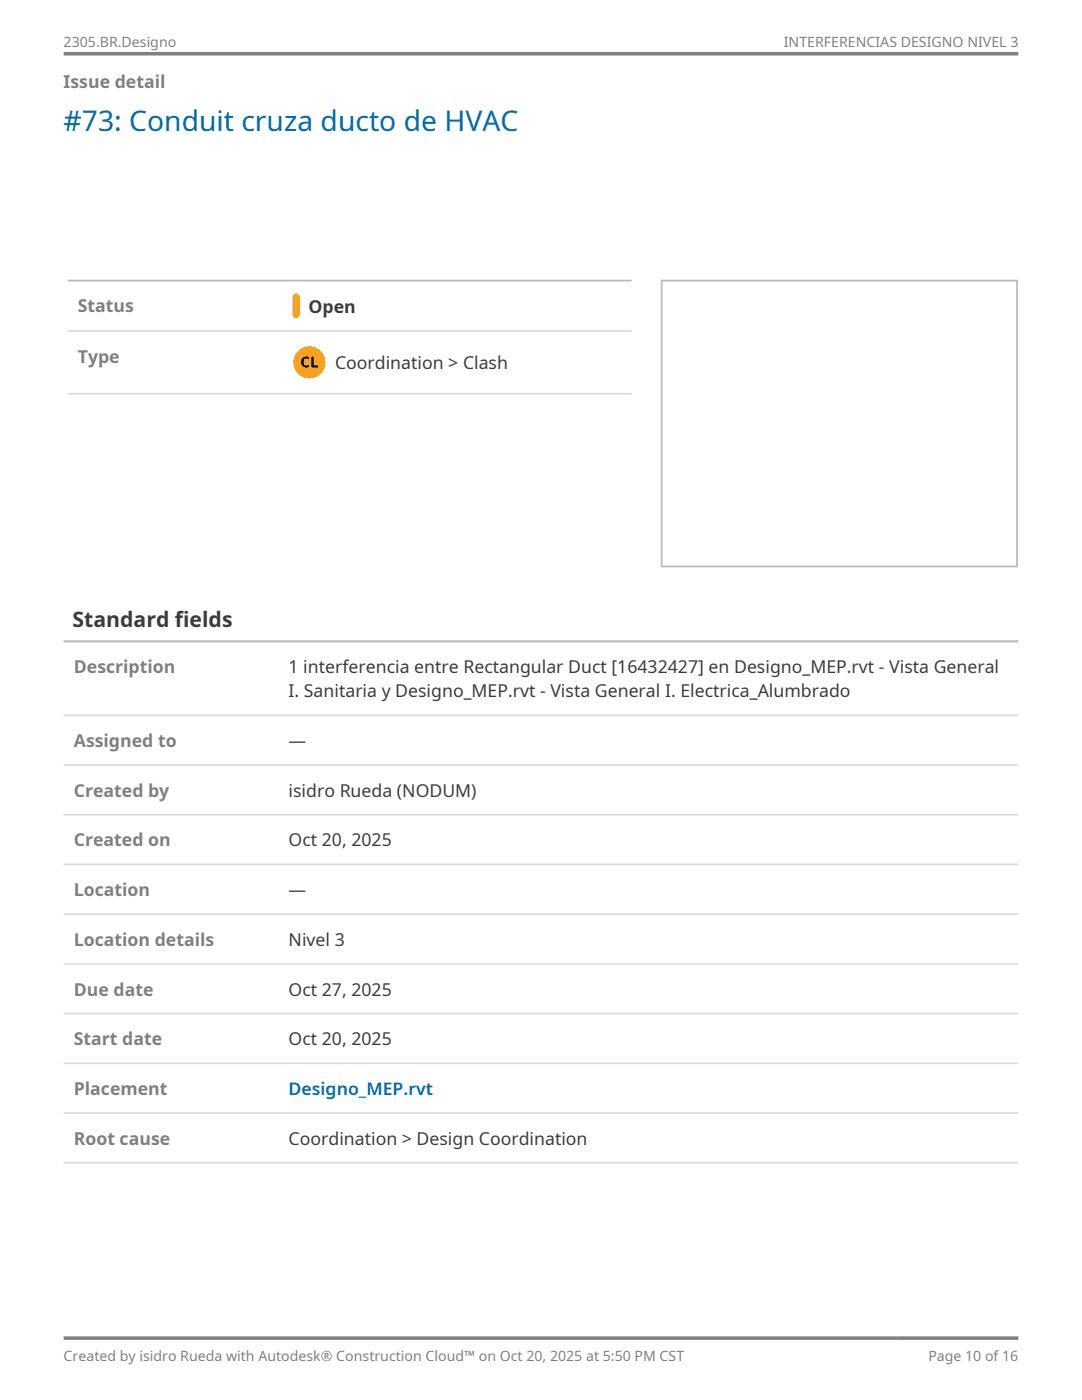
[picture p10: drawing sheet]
<svg xmlns="http://www.w3.org/2000/svg" width="216mm" height="279mm" viewBox="0 0 216 279" stroke-linecap="round" stroke-linejoin="round" font-family="sans-serif">
<g fill="#808080">
<path d="M12.7 10.4h95.2v.7h-95.2z"/>
<path d="M107.9 10.4h95.3v.7h-95.3z"/>
</g>
<path d="M13.5 55.8h112.5v.4h-112.5z" fill="#bbb"/>
<g fill="#dcdcdc">
<path d="M13.5 65.9h112.5v.3h-112.5z"/>
<path d="M13.5 78.4h112.5v.4h-112.5z"/>
</g>
<path d="M58.6 58.8a.78 .78 0 0 1 1 0 .78 .78 0 0 1 .2 .9v3.1a.71 .71 0 0 1-.7 .7 .71 .71 0 0 1-.7-.7v-3.5z" fill="#faa21b"/>
<path d="M131.9 55.8h71.2v57.4h-71.2zM132.2 56.2h70.6v56.7h-70.6z" fill-rule="evenodd" fill="#bbb"/>
<circle cx="61.7" cy="72.3" r="3.2" fill="#faa21b"/>
<path d="M60.4 71.4a1.05 1.05 0 0 1 1.3-.1l-.1 .4a.68 .68 0 0 0-.9 0 .68 .68 0 0 0-.1 .9 .7 .7 0 0 0 1.1 .3v.3a1.12 1.12 0 0 1-1.5-.3 1.12 1.12 0 0 1 .2-1.5zM62.1 71.2h.5v1.8h.9v.3h-1.4z" fill="#000"/>
<path d="M12.7 127.8h190.5v.4h-190.5z" fill="#bbb"/>
<g fill="#dcdcdc">
<path d="M12.7 142.6h190.5v.3h-190.5z"/>
<path d="M12.7 152.5h190.5v.3h-190.5z"/>
<path d="M12.7 162.4h190.5v.4h-190.5z"/>
<path d="M12.7 172.3h190.5v.4h-190.5z"/>
<path d="M12.7 182.3h190.5v.3h-190.5z"/>
<path d="M12.7 192.2h190.5v.3h-190.5z"/>
<path d="M12.7 202.1h190.5v.3h-190.5z"/>
<path d="M12.7 212h190.5v.4h-190.5z"/>
<path d="M12.7 221.9h190.5v.4h-190.5z"/>
<path d="M12.7 231.9h190.5v.3h-190.5z"/>
</g>
<g fill="#808080">
<path d="M12.7 266.7h166.4v.7h-166.4z"/>
<path d="M179.1 266.7h24.1v.7h-24.1z"/>
</g>
<text font-size="5.6" fill="#006eaf" x="12.7" y="26.2">#73: Conduit cruza ducto de HVAC</text>
<text font-size="4.2" fill="#3c3c3c" x="14.5" y="125.2">Standard fields</text>
<g font-size="3.5" fill="#808080">
<text x="12.7" y="17.6">Issue detail</text>
<text x="15.5" y="62.3">Status</text>
<text x="15.5" y="72.4">Type</text>
<text x="14.7" y="134.4">Description</text>
<text x="14.7" y="149.1">Assigned to</text>
<text x="14.7" y="159">Created by</text>
<text x="14.7" y="168.9">Created on</text>
<text x="14.7" y="178.8">Location</text>
<text x="14.7" y="188.8">Location details</text>
<text x="14.7" y="198.7">Due date</text>
<text x="14.7" y="208.6">Start date</text>
<text x="14.7" y="218.5">Placement</text>
<text x="14.7" y="228.4">Root cause</text>
</g>
<g font-size="3.5" fill="#3c3c3c">
<text x="61.6" y="62.4">Open</text>
<text x="66.9" y="73.7">Coordination &gt; Clash</text>
<text x="57.6" y="134.4">1 interferencia entre Rectangular Duct [16432427] en Designo_MEP.rvt - Vista General</text>
<text x="57.6" y="139.2">I. Sanitaria y Designo_MEP.rvt - Vista General I. Electrica_Alumbrado</text>
<text x="57.6" y="149.1">—</text>
<text x="57.6" y="159">isidro Rueda (NODUM)</text>
<text x="57.6" y="168.9">Oct 20, 2025</text>
<text x="57.6" y="178.8">—</text>
<text x="57.6" y="188.8">Nivel 3</text>
<text x="57.6" y="198.7">Oct 27, 2025</text>
<text x="57.6" y="208.6">Oct 20, 2025</text>
<text x="57.6" y="228.4">Coordination &gt; Design Coordination</text>
</g>
<text font-size="3.5" fill="#006eaf" x="57.6" y="218.5">Designo_MEP.rvt</text>
<g font-size="2.8" fill="#808080">
<text x="12.7" y="9.3">2305.BR.Designo</text>
<text x="156.4" y="9.3">INTERFERENCIAS DESIGNO NIVEL 3</text>
<text x="12.7" y="271.7">Created by isidro Rueda with Autodesk® Construction Cloud™ on Oct 20, 2025 at 5:50 PM CST</text>
<text x="185.2" y="271.7">Page 10 of 16</text>
</g>
</svg>
